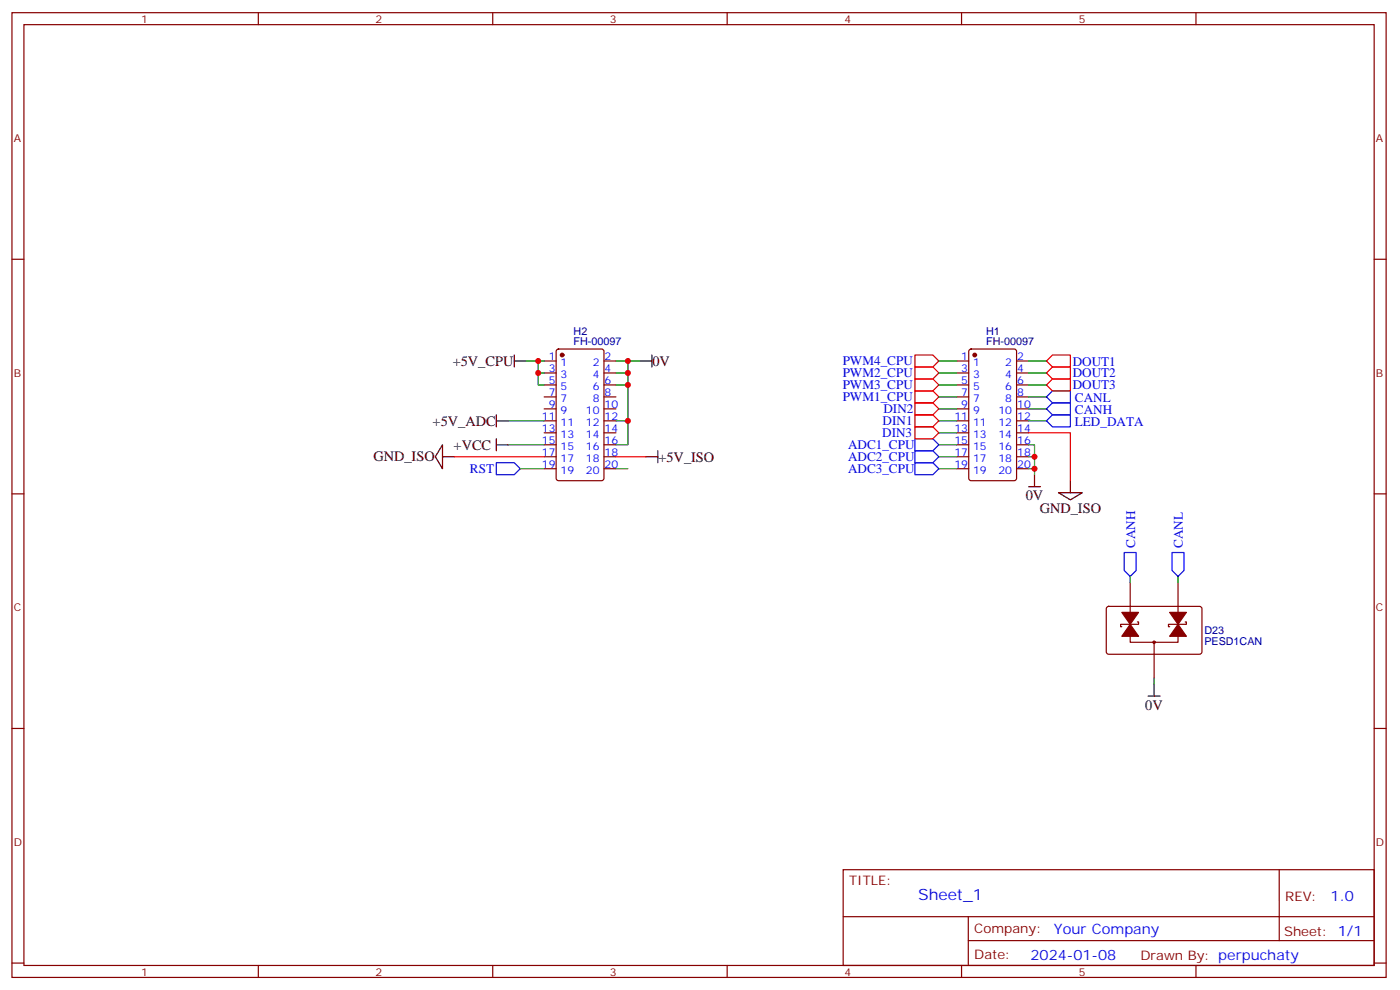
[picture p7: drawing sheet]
<svg xmlns="http://www.w3.org/2000/svg" width="413mm" height="292mm" viewBox="0 0 413 292" stroke-linecap="round" stroke-linejoin="round" font-family="sans-serif">
<g fill="none" stroke="#870000" stroke-width=".35">
<path d="M3.5 3.7h405.4v284.4h-405.4zM7.1 7.3h398.2v277.3h-398.2zM76.2 3.7v3.6M145.3 3.7v3.6M214.5 3.7v3.6M283.6 3.7v3.6M352.8 3.7v3.6M3.5 76.4h3.6M405.3 76.4h3.6M160.5 106.4h3.5M160.5 109.9h3.5M160.5 113.5h3.5"/>
<path d="M160.5 117h3.5M164.3 103.1l.4-.2h12.7l.7 .4 .1 37.7-.5 .6-13 .1-.6-.5-.1-37.6zM178.2 106.4h3.5M178.2 109.9h3.5M178.2 113.5h3.5M178.2 117h3.5M282.2 106.4h3.6M282.2 109.9h3.6M282.2 113.5h3.6M282.2 117h3.6M286 103.1l.5-.2h12.7l.6 .4 .1 37.7-.5 .6-12.9 .1-.7-.5v-37.6zM299.9 106.4h3.5"/>
<path d="M299.9 109.9h3.5M299.9 113.5h3.5M299.9 117h3.5M160.5 138.1h3.5M160.5 134.6h3.5M160.5 131.1h3.5M160.5 127.6h3.5M160.5 120.5h3.5M160.5 124h3.5M178.2 138.1h3.5M178.2 134.6h3.5M178.2 131.1h3.5"/>
<path d="M178.2 127.6h3.5M178.2 120.5h3.5M178.2 124h3.5M282.2 138.1h3.6M282.2 134.6h3.6M282.2 131.1h3.6M282.2 127.6h3.6M282.2 120.5h3.6M282.2 124h3.6M299.9 138.1h3.5M299.9 134.6h3.5M299.9 131.1h3.5"/>
<path d="M299.9 127.6h3.5M299.9 120.5h3.5M299.9 124h3.5M3.5 145.6h3.6M405.3 145.6h3.6M326.6 178.9l.4-.2 27.1 .1 .4 .6v13l-.7 .4h-27l-.5-.7v-12.7zM333.4 171.7v10.5M347.5 171.7v10.5M333.4 185.8v3.5h7M335.5 183.3h.3v.7h-5.2v.7h.3M340.4 189.3v10.6M347.5 185.8v3.5h-7.1"/>
<path d="M349.6 183.3h.4v.7h-5.3v.7h.3M3.5 214.7h3.6M405.3 214.7h3.6M248.7 256.3h156.6v28.3h-156.6zM377.3 256.4v20.8M248.7 270.2h156.5M285.6 277.2h119.6M285.6 270.2v14.1M3.5 283.8h3.6M76.2 284.6v3.5M145.3 284.6v3.5M214.5 284.6v3.5"/>
<path d="M283.6 284.6v3.5M352.8 284.6v3.5M405.3 283.8h3.6"/>
<circle cx="340.4" cy="189.3" r=".35"/>
</g>
<g fill="none" stroke="#f00" stroke-width=".35">
<path d="M269.9 104.6h5.3l1.7 1.8-1.7 1.8h-5.3zM269.9 111.7h5.3l1.7 1.8-1.7 1.7h-5.3zM269.9 108.2h5.3l1.7 1.7-1.7 1.8h-5.3zM269.9 115.2h5.3l1.7 1.8-1.7 1.7h-5.3zM269.9 118.7h5.3l1.7 1.8-1.7 1.8h-5.3zM308.7 109.9l1.7-1.7h5.3v3.5h-5.3zM310.4 104.6h5.3v3.6h-5.3l-1.7-1.8zM310.4 111.7h5.3v3.5h-5.3l-1.7-1.7zM134.1 134.6h26.4M181.7 134.6h8.8M269.9 122.3h5.3l1.7 1.7-1.7 1.8h-5.3zM269.9 125.8h5.3l1.7 1.8-1.7 1.7h-5.3z"/>
<path d="M303.4 127.6h12.3v14.1"/>
</g>
<path d="M308.7 117l1.7-1.8h5.3v3.5h-5.3zM310.4 118.7h5.3v3.6h-5.3l-1.7-1.8zM146.4 136.4h5.3l1.8 1.7-1.8 1.8h-5.3zM269.9 129.3h5.3l1.7 1.8-1.7 1.8h-5.3zM269.9 132.9h5.3l1.7 1.7-1.7 1.8h-5.3zM269.9 136.4h5.3l1.7 1.7-1.7 1.8h-5.3zM308.7 124l1.7-1.7h5.3v3.5h-5.3zM331.6 162.8h3.5v5.3l-1.7 1.8-1.8-1.8zM345.7 162.8h3.5v5.3l-1.7 1.8-1.8-1.8z" fill="none" stroke="#00f" stroke-width=".35"/>
<g fill="none" stroke="#008700" stroke-width=".35">
<path d="M155.2 106.4h5.3M158.7 106.4v3.5h1.8M158.7 109.9v3.6h1.8M181.7 106.4h3.5v7.1h-3.5M181.7 109.9h3.5M185.2 113.5v10.5h-3.5M185.2 106.4h3.5M276.9 117h5.3M276.9 113.5h5.3M276.9 109.9h5.3M276.9 106.4h5.3M303.4 117h5.3"/>
<path d="M303.4 113.5h5.3M303.4 109.9h5.3M303.4 106.4h5.3M149.9 124h10.6M149.9 131.1h10.6M153.5 138.1h7M181.7 138.1h3.5M185.2 124v7.1h-3.5M276.9 124h5.3M276.9 120.5h5.3M276.9 127.6h5.3M276.9 131.1h5.3"/>
<path d="M276.9 134.6h5.3M276.9 138.1h5.3M303.4 138.1h1.8v1.8M303.4 134.6h1.8v3.5M303.4 131.1h1.8v3.5M303.4 124h5.3M303.4 120.5h5.3M333.4 169.9v1.8M347.5 169.9v1.8M340.4 199.9v1.7"/>
</g>
<g fill="#870000" stroke="#870000" stroke-width=".35">
<path d="M347.5 184l2.5 3.5h-5z"/>
<path d="M345 180.5h5l-2.5 3.5z"/>
<path d="M333.4 184l2.4 3.5h-4.9z"/>
<path d="M330.9 180.5h4.9l-2.4 3.5z"/>
<circle cx="287.5" cy="104.6" r=".53"/>
<circle cx="165.8" cy="104.6" r=".53"/>
</g>
<g fill="none" stroke="#000" stroke-width=".35">
<path d="M151.7 106.4h3.5M151.7 104.6v3.6M188.7 106.4h3.6M192.3 104.6v3.6M130.5 131.1v7l-2.1-3.5zM130.5 134.6h3.6M146.4 124h3.5M146.4 122.3v3.5M146.4 129.3v3.6M146.4 131.1h3.5M190.5 134.6h3.5M194 132.9v3.5"/>
<path d="M305.2 139.9v3.5M303.4 143.4h3.5M312.2 145.2h7.1l-3.6 2.1zM315.7 141.7v3.5M338.7 205.2h3.5M340.4 201.6v3.6"/>
</g>
<g fill="#c00">
<circle cx="305.2" cy="138.1" r=".88"/>
<circle cx="305.2" cy="134.6" r=".88"/>
<circle cx="158.8" cy="106.4" r=".88"/>
<circle cx="158.8" cy="109.9" r=".88"/>
<circle cx="185.2" cy="109.9" r=".88"/>
<circle cx="185.2" cy="106.4" r=".88"/>
<circle cx="185.2" cy="113.5" r=".88"/>
<circle cx="185.2" cy="124" r=".88"/>
</g>
<text font-size="4.6" fill="#00f" x="270.8" y="265.4">Sheet_1</text>
<g font-size="4.2">
<text x="133.5" y="107.8">+5V_CPU</text>
<text x="192.4" y="107.8">0V</text>
<text x="127.6" y="125.5">+5V_ADC</text>
<text x="110.1" y="136">GND_ISO</text>
<text x="133.8" y="132.5">+VCC</text>
<text x="194.2" y="136">+5V_ISO</text>
<text x="302.6" y="147.4">0V</text>
<text x="306.7" y="151.2">GND_ISO</text>
<text x="337.8" y="209.2">0V</text>
</g>
<g font-size="4.2" fill="#00f">
<text x="392.5" y="265.6">1.0</text>
<text x="310.9" y="275.2">Your Company</text>
<text x="304" y="283">2024-01-08</text>
</g>
<g font-size="3.9" fill="#00f">
<text x="248.6" y="107.6">PWM4_CPU</text>
<text x="316.4" y="107.7">DOUT1</text>
<text x="248.6" y="111.2">PWM2_CPU</text>
<text x="316.4" y="111.2">DOUT2</text>
<text x="248.6" y="114.6">PWM3_CPU</text>
<text x="248.6" y="118.2">PWM1_CPU</text>
<text x="316.4" y="114.8">DOUT3</text>
<text x="317.1" y="118.4">CANL</text>
<text x="260.3" y="125.2">DIN1</text>
<text x="260.6" y="121.7">DIN2</text>
<text x="317.1" y="122">CANH</text>
<text x="317.1" y="125.5">LED_DATA</text>
<text x="260.2" y="128.7">DIN3</text>
<text x="250.1" y="132.3">ADC1_CPU</text>
<text x="250.1" y="135.8">ADC2_CPU</text>
<text x="138.6" y="139.4">RST</text>
<text x="250.1" y="139.4">ADC3_CPU</text>
<text x="334.8" y="161.5" transform="rotate(-90 334.8 161.5)">CANH</text>
<text x="348.9" y="161.5" transform="rotate(-90 348.9 161.5)">CANL</text>
</g>
<g font-size="3.9" fill="#800">
<text x="250.5" y="260.9">TITLE:</text>
<text x="379.1" y="265.6">REV:</text>
<text x="287.4" y="275.1">Company:</text>
<text x="378.7" y="275.7">Sheet: 1/1</text>
<text x="287.4" y="282.8">Date:</text>
<text x="336.4" y="282.9">Drawn By: perpuchaty</text>
</g>
<g font-size="3.2" fill="#800">
<text x="41.6" y="6.7">1</text>
<text x="110.8" y="6.7">2</text>
<text x="179.9" y="6.7">3</text>
<text x="249.1" y="6.7">4</text>
<text x="318.2" y="6.7">5</text>
<text x="4.1" y="41.8">A</text>
<text x="405.9" y="41.8">A</text>
<text x="4.1" y="111">B</text>
<text x="405.9" y="111">B</text>
<text x="4.1" y="180.1">C</text>
<text x="405.9" y="180.1">C</text>
<text x="4.1" y="249.3">D</text>
<text x="405.9" y="249.3">D</text>
<text x="41.6" y="287.5">1</text>
<text x="110.8" y="287.5">2</text>
<text x="179.9" y="287.5">3</text>
<text x="249.1" y="287.5">4</text>
<text x="318.2" y="287.5">5</text>
</g>
<g font-size="3.2" fill="#000080">
<text x="169.2" y="101.7">FH-00097</text>
<text x="169.2" y="98.6">H2</text>
<text x="290.9" y="101.7">FH-00097</text>
<text x="290.9" y="98.6">H1</text>
<text x="355.2" y="190.1">PESD1CAN</text>
<text x="355.2" y="186.9">D23</text>
</g>
<g font-size="3.2" fill="#00f">
<text x="161.9" y="106">1</text>
<text x="165.3" y="107.8">1</text>
<text x="174.8" y="107.8">2</text>
<text x="178.3" y="106">2</text>
<text x="283.6" y="106">1</text>
<text x="287.1" y="107.8">1</text>
<text x="296.5" y="107.8">2</text>
<text x="300" y="106">2</text>
<text x="161.9" y="109.6">3</text>
<text x="161.9" y="113.1">5</text>
<text x="165.3" y="111.3">3</text>
<text x="174.8" y="111.3">4</text>
<text x="178.3" y="113.1">6</text>
<text x="178.3" y="109.6">4</text>
<text x="283.6" y="109.6">3</text>
<text x="283.6" y="113.1">5</text>
<text x="287.1" y="111.3">3</text>
<text x="296.5" y="111.3">4</text>
<text x="300" y="113.1">6</text>
<text x="300" y="109.6">4</text>
<text x="161.9" y="116.6">7</text>
<text x="165.3" y="114.9">5</text>
<text x="165.3" y="118.4">7</text>
<text x="174.8" y="118.4">8</text>
<text x="174.8" y="114.9">6</text>
<text x="178.3" y="116.6">8</text>
<text x="283.6" y="116.6">7</text>
<text x="287.1" y="114.9">5</text>
<text x="287.1" y="118.4">7</text>
<text x="296.5" y="118.4">8</text>
<text x="296.5" y="114.9">6</text>
<text x="300" y="116.6">8</text>
<text x="159.8" y="123.7">11</text>
<text x="161.9" y="120.2">9</text>
<text x="165.3" y="121.9">9</text>
<text x="165.3" y="125.4">11</text>
<text x="172.8" y="125.4">12</text>
<text x="172.8" y="121.9">10</text>
<text x="178.3" y="123.7">12</text>
<text x="178.3" y="120.2">10</text>
<text x="281.5" y="123.7">11</text>
<text x="283.6" y="120.2">9</text>
<text x="287.1" y="121.9">9</text>
<text x="287.1" y="125.4">11</text>
<text x="294.5" y="125.4">12</text>
<text x="294.5" y="121.9">10</text>
<text x="300" y="123.7">12</text>
<text x="300" y="120.2">10</text>
<text x="159.8" y="127.2">13</text>
<text x="159.8" y="130.7">15</text>
<text x="165.3" y="129">13</text>
<text x="172.8" y="129">14</text>
<text x="178.3" y="130.7">16</text>
<text x="178.3" y="127.2">14</text>
<text x="281.5" y="127.2">13</text>
<text x="281.5" y="130.7">15</text>
<text x="287.1" y="129">13</text>
<text x="294.5" y="129">14</text>
<text x="300" y="130.7">16</text>
<text x="300" y="127.2">14</text>
<text x="159.8" y="134.3">17</text>
<text x="159.8" y="137.8">19</text>
<text x="165.3" y="132.5">15</text>
<text x="165.3" y="136">17</text>
<text x="172.8" y="136">18</text>
<text x="172.8" y="132.5">16</text>
<text x="178.3" y="137.8">20</text>
<text x="178.3" y="134.3">18</text>
<text x="281.5" y="134.3">17</text>
<text x="281.5" y="137.8">19</text>
<text x="287.1" y="132.5">15</text>
<text x="287.1" y="136">17</text>
<text x="294.5" y="136">18</text>
<text x="294.5" y="132.5">16</text>
<text x="300" y="137.8">20</text>
<text x="300" y="134.3">18</text>
<text x="165.3" y="139.6">19</text>
<text x="172.8" y="139.6">20</text>
<text x="287.1" y="139.6">19</text>
<text x="294.5" y="139.6">20</text>
</g>
</svg>
